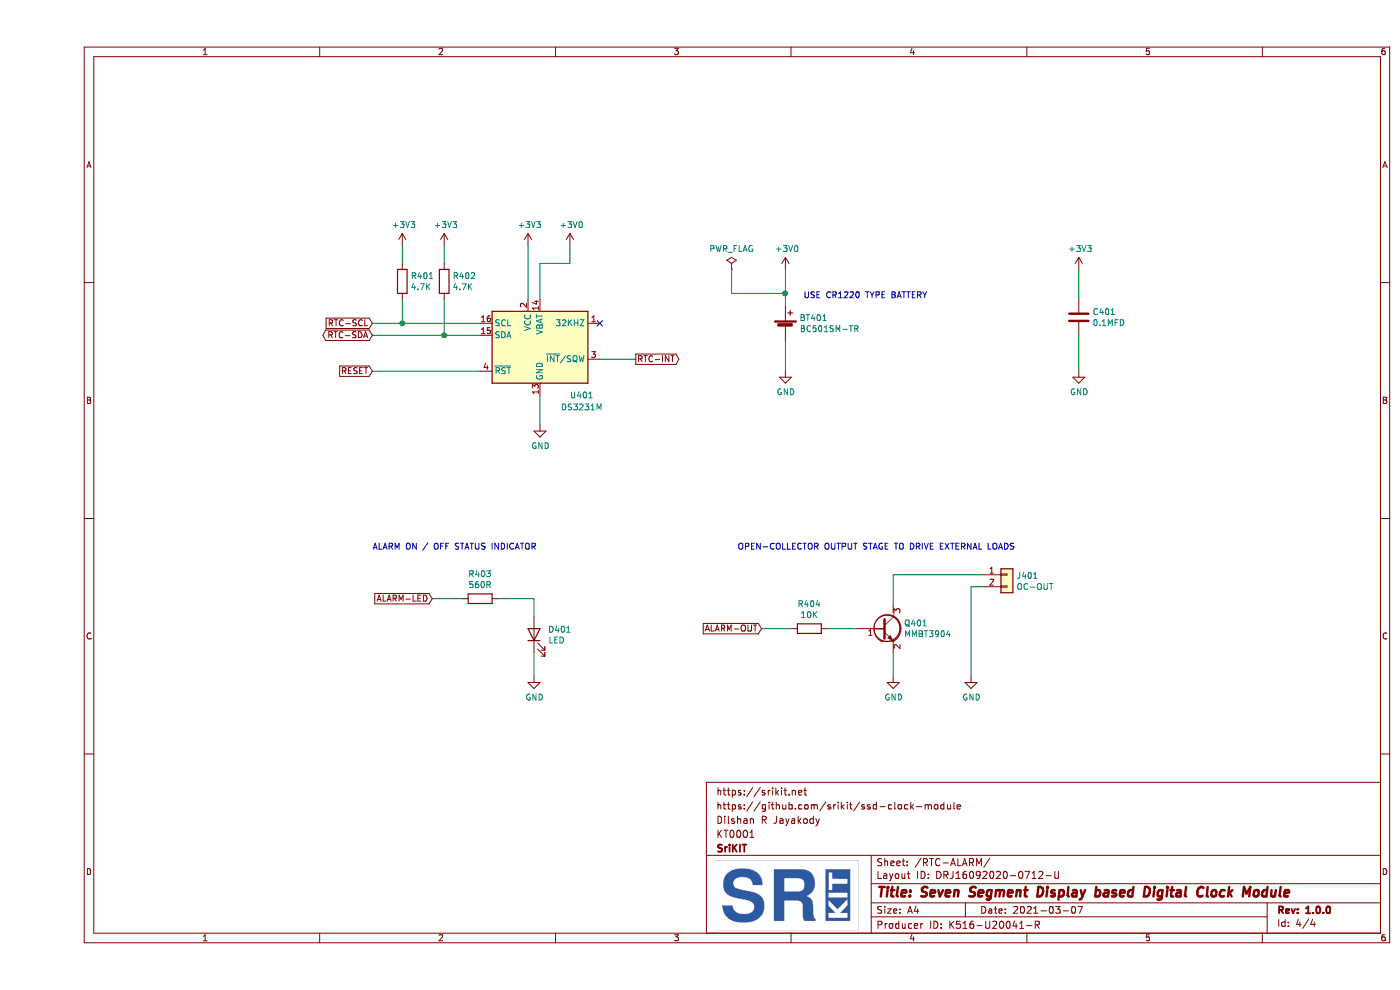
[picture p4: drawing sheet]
EESchema Schematic File Version 4
EELAYER 30 0
EELAYER END
$Descr A4 11693 8268
encoding utf-8
Sheet 4 4
Title "Seven Segment Display based Digital Clock Module"
Date "2021-03-07"
Rev "1.0.0"
Comp "SriKIT"
Comment1 "KT0001"
Comment2 "Dilshan R Jayakody"
Comment3 "https://github.com/srikit/ssd-clock-module"
Comment4 "https://srikit.net"
$EndDescr
$Comp
L Timer_RTC:DS3231M U401
U 1 1
P 4200 2900
F 0 "U401" H 4550 2500 50  0000 C CNN
F 1 "DS3231M" H 4550 2400 50  0000 C CNN
F 2 "Package_SO:SOIC-16W_7.5x10.3mm_P1.27mm" H 4200 2300 50  0001 C CNN
F 3 "http://datasheets.maximintegrated.com/en/ds/DS3231.pdf" H 4470 2950 50  0001 C CNN
	1    4200 2900
	1    0    0    -1  
$EndComp
Text GLabel 2800 2700 0    50   Input ~ 0
RTC-SCL
Text GLabel 2800 2800 0    50   BiDi ~ 0
RTC-SDA
$Comp
L Device:R R402
U 1 1
P 3400 2350
F 0 "R402" H 3470 2396 50  0000 L CNN
F 1 "4.7K" H 3470 2305 50  0000 L CNN
F 2 "Resistor_SMD:R_0805_2012Metric_Pad1.15x1.40mm_HandSolder" V 3330 2350 50  0001 C CNN
F 3 "~" H 3400 2350 50  0001 C CNN
	1    3400 2350
	1    0    0    -1  
$EndComp
$Comp
L Device:R R401
U 1 1
P 3050 2350
F 0 "R401" H 3120 2396 50  0000 L CNN
F 1 "4.7K" H 3120 2305 50  0000 L CNN
F 2 "Resistor_SMD:R_0805_2012Metric_Pad1.15x1.40mm_HandSolder" V 2980 2350 50  0001 C CNN
F 3 "~" H 3050 2350 50  0001 C CNN
	1    3050 2350
	1    0    0    -1  
$EndComp
Wire Wire Line
	2800 2700 3050 2700
Wire Wire Line
	2800 2800 3400 2800
$Comp
L power:+3V3 #PWR0401
U 1 1
P 3050 2050
F 0 "#PWR0401" H 3050 1900 50  0001 C CNN
F 1 "+3V3" H 3065 2223 50  0000 C CNN
F 2 "" H 3050 2050 50  0001 C CNN
F 3 "" H 3050 2050 50  0001 C CNN
	1    3050 2050
	1    0    0    -1  
$EndComp
$Comp
L power:+3V3 #PWR0402
U 1 1
P 3400 2050
F 0 "#PWR0402" H 3400 1900 50  0001 C CNN
F 1 "+3V3" H 3415 2223 50  0000 C CNN
F 2 "" H 3400 2050 50  0001 C CNN
F 3 "" H 3400 2050 50  0001 C CNN
	1    3400 2050
	1    0    0    -1  
$EndComp
Wire Wire Line
	3050 2050 3050 2200
Wire Wire Line
	3400 2050 3400 2200
Wire Wire Line
	3050 2500 3050 2700
Connection ~ 3050 2700
Wire Wire Line
	3050 2700 3700 2700
Wire Wire Line
	3400 2500 3400 2800
Connection ~ 3400 2800
Wire Wire Line
	3400 2800 3700 2800
$Comp
L power:+3V3 #PWR0403
U 1 1
P 4100 2050
F 0 "#PWR0403" H 4100 1900 50  0001 C CNN
F 1 "+3V3" H 4115 2223 50  0000 C CNN
F 2 "" H 4100 2050 50  0001 C CNN
F 3 "" H 4100 2050 50  0001 C CNN
	1    4100 2050
	1    0    0    -1  
$EndComp
Wire Wire Line
	4100 2500 4100 2050
$Comp
L power:GND #PWR0405
U 1 1
P 4200 3550
F 0 "#PWR0405" H 4200 3300 50  0001 C CNN
F 1 "GND" H 4205 3377 50  0000 C CNN
F 2 "" H 4200 3550 50  0001 C CNN
F 3 "" H 4200 3550 50  0001 C CNN
	1    4200 3550
	1    0    0    -1  
$EndComp
Wire Wire Line
	4200 3300 4200 3550
Text GLabel 2800 3100 0    50   Input ~ 0
RESET
Wire Wire Line
	2800 3100 3700 3100
NoConn ~ 4700 2700
Text GLabel 5000 3000 2    50   Output ~ 0
RTC-INT
Wire Wire Line
	4700 3000 5000 3000
$Comp
L Device:Battery_Cell BT401
U 1 1
P 6250 2750
F 0 "BT401" H 6368 2846 50  0000 L CNN
F 1 "BC501SM-TR" H 6368 2755 50  0000 L CNN
F 2 "ssd-clock-module-footprint:MPD_BC501SM-TR" V 6250 2810 50  0001 C CNN
F 3 "~" V 6250 2810 50  0001 C CNN
	1    6250 2750
	1    0    0    -1  
$EndComp
$Comp
L power:GND #PWR0408
U 1 1
P 6250 3100
F 0 "#PWR0408" H 6250 2850 50  0001 C CNN
F 1 "GND" H 6255 2927 50  0000 C CNN
F 2 "" H 6250 3100 50  0001 C CNN
F 3 "" H 6250 3100 50  0001 C CNN
	1    6250 3100
	1    0    0    -1  
$EndComp
Text Notes 6400 2500 0    50   ~ 0
USE CR1220 TYPE BATTERY
Text GLabel 3300 5000 0    50   Input ~ 0
ALARM-LED
$Comp
L Device:R R403
U 1 1
P 3700 5000
F 0 "R403" V 3493 5000 50  0000 C CNN
F 1 "560R" V 3584 5000 50  0000 C CNN
F 2 "Resistor_SMD:R_0805_2012Metric_Pad1.15x1.40mm_HandSolder" V 3630 5000 50  0001 C CNN
F 3 "~" H 3700 5000 50  0001 C CNN
	1    3700 5000
	0    1    1    0   
$EndComp
$Comp
L Device:LED D401
U 1 1
P 4150 5300
F 0 "D401" V 4189 5182 50  0000 R CNN
F 1 "LED" V 4098 5182 50  0000 R CNN
F 2 "LED_THT:LED_D3.0mm" H 4150 5300 50  0001 C CNN
F 3 "~" H 4150 5300 50  0001 C CNN
	1    4150 5300
	0    -1   -1   0   
$EndComp
$Comp
L power:GND #PWR0404
U 1 1
P 4150 5650
F 0 "#PWR0404" H 4150 5400 50  0001 C CNN
F 1 "GND" H 4155 5477 50  0000 C CNN
F 2 "" H 4150 5650 50  0001 C CNN
F 3 "" H 4150 5650 50  0001 C CNN
	1    4150 5650
	1    0    0    -1  
$EndComp
Wire Wire Line
	3300 5000 3550 5000
Wire Wire Line
	3850 5000 4150 5000
Wire Wire Line
	4150 5000 4150 5150
Wire Wire Line
	4150 5450 4150 5650
Text GLabel 6050 5250 0    50   Input ~ 0
ALARM-OUT
$Comp
L Device:R R404
U 1 1
P 6450 5250
F 0 "R404" V 6243 5250 50  0000 C CNN
F 1 "10K" V 6334 5250 50  0000 C CNN
F 2 "Resistor_SMD:R_0805_2012Metric_Pad1.15x1.40mm_HandSolder" V 6380 5250 50  0001 C CNN
F 3 "~" H 6450 5250 50  0001 C CNN
	1    6450 5250
	0    1    1    0   
$EndComp
$Comp
L Transistor_BJT:MMBT3904 Q401
U 1 1
P 7050 5250
F 0 "Q401" H 7241 5296 50  0000 L CNN
F 1 "MMBT3904" H 7241 5205 50  0000 L CNN
F 2 "Package_TO_SOT_SMD:SOT-23" H 7250 5175 50  0001 L CIN
F 3 "https://www.fairchildsemi.com/datasheets/2N/2N3904.pdf" H 7050 5250 50  0001 L CNN
	1    7050 5250
	1    0    0    -1  
$EndComp
$Comp
L power:GND #PWR0409
U 1 1
P 7150 5650
F 0 "#PWR0409" H 7150 5400 50  0001 C CNN
F 1 "GND" H 7155 5477 50  0000 C CNN
F 2 "" H 7150 5650 50  0001 C CNN
F 3 "" H 7150 5650 50  0001 C CNN
	1    7150 5650
	1    0    0    -1  
$EndComp
$Comp
L Connector_Generic:Conn_01x02 J401
U 1 1
P 8100 4800
F 0 "J401" H 8180 4792 50  0000 L CNN
F 1 "OC-OUT" H 8180 4701 50  0000 L CNN
F 2 "Connector_PinSocket_2.54mm:PinSocket_1x02_P2.54mm_Vertical" H 8100 4800 50  0001 C CNN
F 3 "~" H 8100 4800 50  0001 C CNN
	1    8100 4800
	1    0    0    -1  
$EndComp
$Comp
L power:GND #PWR0410
U 1 1
P 7800 5650
F 0 "#PWR0410" H 7800 5400 50  0001 C CNN
F 1 "GND" H 7805 5477 50  0000 C CNN
F 2 "" H 7800 5650 50  0001 C CNN
F 3 "" H 7800 5650 50  0001 C CNN
	1    7800 5650
	1    0    0    -1  
$EndComp
Wire Wire Line
	7150 5050 7150 4800
Wire Wire Line
	7150 4800 7900 4800
Wire Wire Line
	7800 4900 7900 4900
Wire Wire Line
	6050 5250 6300 5250
Wire Wire Line
	6600 5250 6850 5250
Wire Wire Line
	7150 5450 7150 5650
Wire Wire Line
	7800 5650 7800 4900
$Comp
L Device:C C401
U 1 1
P 8700 2650
F 0 "C401" H 8815 2696 50  0000 L CNN
F 1 "0.1MFD" H 8815 2605 50  0000 L CNN
F 2 "Capacitor_SMD:C_0805_2012Metric_Pad1.15x1.40mm_HandSolder" H 8738 2500 50  0001 C CNN
F 3 "~" H 8700 2650 50  0001 C CNN
	1    8700 2650
	1    0    0    -1  
$EndComp
$Comp
L power:GND #PWR0412
U 1 1
P 8700 3100
F 0 "#PWR0412" H 8700 2850 50  0001 C CNN
F 1 "GND" H 8705 2927 50  0000 C CNN
F 2 "" H 8700 3100 50  0001 C CNN
F 3 "" H 8700 3100 50  0001 C CNN
	1    8700 3100
	1    0    0    -1  
$EndComp
$Comp
L power:+3V3 #PWR0411
U 1 1
P 8700 2250
F 0 "#PWR0411" H 8700 2100 50  0001 C CNN
F 1 "+3V3" H 8715 2423 50  0000 C CNN
F 2 "" H 8700 2250 50  0001 C CNN
F 3 "" H 8700 2250 50  0001 C CNN
	1    8700 2250
	1    0    0    -1  
$EndComp
Wire Wire Line
	8700 2250 8700 2500
Wire Wire Line
	8700 2800 8700 3100
Text Notes 5850 4600 0    50   ~ 0
OPEN-COLLECTOR OUTPUT STAGE TO DRIVE EXTERNAL LOADS
Text Notes 2800 4600 0    50   ~ 0
ALARM ON / OFF STATUS INDICATOR
$Comp
L power:+3V0 #PWR0406
U 1 1
P 4450 2050
F 0 "#PWR0406" H 4450 1900 50  0001 C CNN
F 1 "+3V0" H 4465 2223 50  0000 C CNN
F 2 "" H 4450 2050 50  0001 C CNN
F 3 "" H 4450 2050 50  0001 C CNN
	1    4450 2050
	1    0    0    -1  
$EndComp
Wire Wire Line
	4200 2500 4200 2200
Wire Wire Line
	4200 2200 4450 2200
Wire Wire Line
	4450 2200 4450 2050
$Comp
L power:+3V0 #PWR0407
U 1 1
P 6250 2250
F 0 "#PWR0407" H 6250 2100 50  0001 C CNN
F 1 "+3V0" H 6265 2423 50  0000 C CNN
F 2 "" H 6250 2250 50  0001 C CNN
F 3 "" H 6250 2250 50  0001 C CNN
	1    6250 2250
	1    0    0    -1  
$EndComp
Wire Wire Line
	6250 2250 6250 2450
Wire Wire Line
	6250 2850 6250 3100
$Comp
L power:PWR_FLAG #FLG0401
U 1 1
P 5800 2250
F 0 "#FLG0401" H 5800 2325 50  0001 C CNN
F 1 "PWR_FLAG" H 5800 2423 50  0000 C CNN
F 2 "" H 5800 2250 50  0001 C CNN
F 3 "~" H 5800 2250 50  0001 C CNN
	1    5800 2250
	1    0    0    -1  
$EndComp
Wire Wire Line
	5800 2250 5800 2450
Wire Wire Line
	5800 2450 6250 2450
Connection ~ 6250 2450
Wire Wire Line
	6250 2450 6250 2550
$EndSCHEMATC
